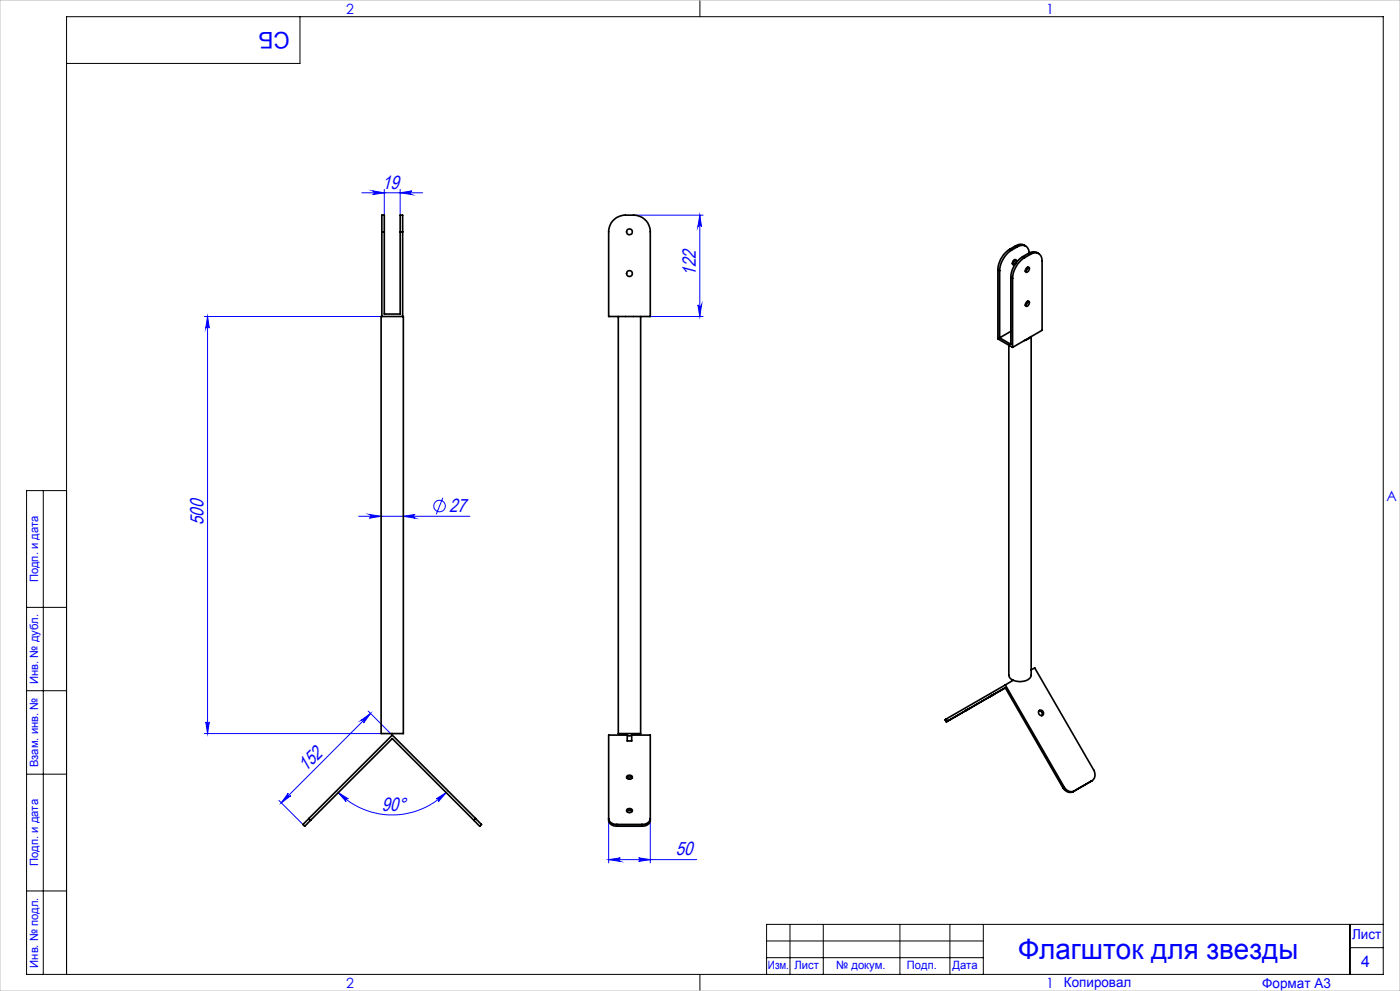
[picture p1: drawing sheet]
<svg xmlns="http://www.w3.org/2000/svg" width="420mm" height="297mm" viewBox="0 0 420 297" stroke-linecap="round" stroke-linejoin="round" font-family="sans-serif">
<g fill="none" stroke="#00f" stroke-width=".3">
<path d="M108.5 57.8h18.3M111.8 57.2l3.5 .6-3.5 .5a.55 .55 0 0 0 .5-.5 .55 .55 0 0 0-.5-.6zM115.3 56.8v7.7M120.1 56.8v7.7M120.1 57.8l3.4-.6a.55 .55 0 0 0-.5 .6 .55 .55 0 0 0 .5 .5zM190.1 64.5h20.8M209.9 64.5v30.4M209.9 64.5l.6 3.5a.55 .55 0 0 0-.6-.5 .55 .55 0 0 0-.5 .5zM61.3 94.9h53M62.3 94.9l.5 3.5a.53 .53 0 0 0-.5-.6 .53 .53 0 0 0-.6 .6zM62.3 94.9v124.9M195.1 94.9h15.8"/>
<path d="M209.4 91.4a.55 .55 0 0 0 .5 .5 .55 .55 0 0 0 .6-.5l-.6 3.5zM107.6 154.7h33.4M110.8 154.2l3.5 .5-3.5 .6a.55 .55 0 0 0 .5-.6 .55 .55 0 0 0-.5-.5zM121 154.7l3.5-.5a.55 .55 0 0 0-.5 .5 .55 .55 0 0 0 .5 .6zM132.9 149.2l-2 4.9M61.3 219.8h53M61.7 216.4a.53 .53 0 0 0 .6 .5 .53 .53 0 0 0 .5-.5l-.5 3.4zM108.3 215.9l2.9-2.1-2.1 2.9a.55 .55 0 0 0 0-.8 .55 .55 0 0 0-.8 0zM110.5 213.1l7.2 7.2M111.2 213.8l-26.8 26.8M83.7 239.9l7.2 7.2M86.5 237.7a.54 .54 0 0 0 0 .8 .54 .54 0 0 0 .7 0l-2.8 2.1z"/>
<path d="M101.5 237.6l3 1.8a.53 .53 0 0 0-.7 .1 .53 .53 0 0 0 0 .7zM101.5 237.6a22.9 22.9 0 0 0 32.3 0M130.8 239.4l3-1.8-2.3 2.6a.53 .53 0 0 0 .1-.7 .53 .53 0 0 0-.8-.1zM182.6 245.4v13.2M182.6 257.6h26.4M182.6 257.6l3.5-.5a.53 .53 0 0 0-.5 .5 .53 .53 0 0 0 .5 .6zM191.6 257.1l3.5 .5-3.5 .6a.53 .53 0 0 0 .5-.6 .53 .53 0 0 0-.5-.5zM195.1 245.4v13.2"/>
<circle cx="131.9" cy="151.7" r="1.73"/>
</g>
<g fill="none" stroke="#000" stroke-width=".3">
<path d="M90 5v14h-70M210 0v5M13 147v145M20 147h-12v145h407v-287h-395v287M8 182h12M8 207h12M8 232h12M8 267h12M237 277v15M247 277v15M270 277v15M285 277v15"/>
<path d="M295 277v15M405 277v15M415 277h-185v15M210 292v5M230 282h65M230 287h65M405 284h10"/>
</g>
<path d="M0 0h420v297h-420z" fill="none" stroke="#c0c0c0" stroke-width=".3"/>
<g fill="#00f">
<path d="M110.8 154.2l3.5 .5-3.5 .6a.55 .55 0 0 0 .5-.6 .55 .55 0 0 0-.5-.5zM121 154.7l3.5-.5a.55 .55 0 0 0-.5 .5 .55 .55 0 0 0 .5 .6zM111.8 57.2l3.5 .6-3.5 .5a.55 .55 0 0 0 .5-.5 .55 .55 0 0 0-.5-.6zM120.1 57.8l3.4-.6a.55 .55 0 0 0-.5 .6 .55 .55 0 0 0 .5 .5z"/>
<path d="M182.6 257.6l3.5-.5a.53 .53 0 0 0-.5 .5 .53 .53 0 0 0 .5 .6zM191.6 257.1l3.5 .5-3.5 .6a.53 .53 0 0 0 .5-.6 .53 .53 0 0 0-.5-.5z"/>
<path d="M101.5 237.6l3 1.8a.53 .53 0 0 0-.7 .1 .53 .53 0 0 0 0 .7zM130.8 239.4l3-1.8-2.3 2.6a.53 .53 0 0 0 .1-.7 .53 .53 0 0 0-.8-.1z"/>
<path d="M108.3 215.9l2.9-2.1-2.1 2.9a.55 .55 0 0 0 0-.8 .55 .55 0 0 0-.8 0zM86.5 237.7a.54 .54 0 0 0 0 .8 .54 .54 0 0 0 .7 0l-2.8 2.1z"/>
<path d="M209.4 91.4a.55 .55 0 0 0 .5 .5 .55 .55 0 0 0 .6-.5l-.6 3.5zM209.9 64.5l.6 3.5a.55 .55 0 0 0-.6-.5 .55 .55 0 0 0-.5 .5z"/>
<path d="M62.3 94.9l.5 3.5a.53 .53 0 0 0-.5-.6 .53 .53 0 0 0-.6 .6zM61.7 216.4a.53 .53 0 0 0 .6 .5 .53 .53 0 0 0 .5-.5l-.5 3.4z"/>
</g>
<g fill="none" stroke="#000" stroke-width=".5">
<path d="M114.5 69.5v-5h.8v5M114.5 69.5h.8M114.5 69.5v25.4M115.3 69.5v24.6h4.8v-24.6M120.1 69.5v-5h.7v5M120.1 69.5h.7M120.8 69.5v25.4M183.8 66.2l1.7-1.3a11.1 11.1 0 0 1 6-.2 4.9 4.9 0 0 1 3.6 4.8v25.4h-12.5v-25.4l.2-1.4zM302.9 74.7a7.9 7.9 0 0 0-3.5 6.1M302.9 74.7l.5 .3M303.4 75a8.1 8.1 0 0 0-3.5 6.1M304.1 78.1a.52 .52 0 0 1 .8-.2 .52 .52 0 0 1-.1 .8l-.1 .3a.51 .51 0 0 1-.8 .4 .51 .51 0 0 1-.1-.8z"/>
<path d="M304.4 77.8l-.3 .9-.4 .3M304.7 73.7l1.4-.5 1.6 .5M304.7 73.7l.5 .3M304.7 73.7l-1.8 1M305.2 74a2.14 2.14 0 0 1 2.4-.3 2.14 2.14 0 0 1 1.1 2.1M305.2 74l-1.8 1M306.8 76.9a8.1 8.1 0 0 0-3.6 6.2M306.8 76.9l.5 .4M307.3 77.3a7.8 7.8 0 0 0-3.5 6.1M308.6 75.9l1.4-.4 1.6 .5M308.6 75.9l.5 .3M308.6 75.9l-1.8 1"/>
<path d="M309.1 76.2a2.17 2.17 0 0 1 2.5-.2 2.17 2.17 0 0 1 1 2.3v20.7l-8.8 5.1M309.1 76.2l-1.8 1.1M114.5 94.9h-.2v124.9h6.7v-124.9h-.2M114.5 94.9h6.3M185.5 94.9v124.9h6.7v-124.9M299.4 80.8v20.8l4.4 2.5M299.4 80.8l.5 .3M299.9 81.1v20.1M303.2 83.1l.6 .3M303.2 83.1v20.1l-3.3-2M303.2 99.3l-3.3 1.9M303.8 83.4v20.7"/>
<path d="M308 80.3l.4-.3a.84 .84 0 0 1 .3 1.1 .84 .84 0 0 1-.9 .5l-.2-.5zM308 90.5l.4-.2a.72 .72 0 0 1 .5 .7 .72 .72 0 0 1-.5 .6l-.4 .2-.4-.3zM308.3 80.1l-.2 .7-.5 .5M308.3 90.3l-.2 .7-.5 .5M309.1 101.1l-1.8 1M309.4 100.9v101.4a2.9 2.9 0 0 1-3.3 2 3 3 0 0 1-3.5-2v-98.9M283.9 215.5l-.4 .2 .4 .7M283.9 215.5l.4 .6M289.6 213l1.5-.8zM296.7 208.9l1.5-.8zM301.6 206.1l-17.7 10.3 .4-.3M301.6 205.3l17.7 30.6"/>
<path d="M301.6 206.1l-17.3 10M301.6 205.3l-17.7 10.2M301.6 206.1l17.3 30M304 203.9l-2.4 1.4M309.4 200.8l1-.6 17.7 30.6a2.36 2.36 0 0 1-.5 3.2M311.7 213a.93 .93 0 0 1 .9 .5 .93 .93 0 0 1-.1 1M188 232.7a.83 .83 0 0 1 1.1-.4 .83 .83 0 0 1 .5 1 .88 .88 0 0 1-1 .2 .88 .88 0 0 1-.6-.8zM188.1 233.2l.6-.3h.6l.3 .3M188.2 220.3h-5.6v25.5a2.2 2.2 0 0 0 2.5 1.8M188.2 220.3a1.03 1.03 0 0 0 1.3 0M188.2 220.3v1.8h1.3v-1.8M189.5 220.3h5.6v25.5a2.2 2.2 0 0 1-2.5 1.8"/>
<path d="M318.9 236.1a2.35 2.35 0 0 0 3 1.2M319.3 235.9a2.29 2.29 0 0 0 3 1.1M319.3 235.9l-.4 .2M322.3 237l-.4 .3M327.6 234l-5.3 3M327.6 234l-5.7 3.3M92.6 245.3l-1.7 1.8 .5 .5 1.8-1.8M92.6 245.3l.6 .5M92.6 245.3l25.1-25 25 25M93.2 245.8l24.5-24.4 24.5 24.4M142.7 245.3l1.8 1.8-.6 .5-1.7-1.8M142.7 245.3l-.5 .5"/>
<path d="M182.6 245.3a2.2 2.2 0 0 0 2.5 1.8M185.1 247.1v.5M185.1 247.1h7.5M185.1 247.6h7.5M188 242.7a.84 .84 0 0 1 1.1-.4 .84 .84 0 0 1 .5 1 .88 .88 0 0 1-1 .2 .88 .88 0 0 1-.6-.8zM188.1 243.2l.6-.4 .9 .4M192.6 247.1v.5M195.1 245.3a2.2 2.2 0 0 1-2.5 1.8"/>
<circle cx="188.8" cy="69.5" r=".88"/>
<circle cx="188.8" cy="82" r=".88"/>
<circle cx="312.3" cy="213.6" r=".81"/>
</g>
<text font-size="8.5" fill="#00f" x="305.4" y="287.5">Флагшток для звезды</text>
<text font-size="6.9" fill="#00f" x="86.9" y="9.4" transform="rotate(-180 86.9 9.4)">СБ</text>
<g font-size="5.7" fill="#00f">
<text x="114.6" y="56.5">19</text>
<text x="208.7" y="82.7" transform="rotate(-90 208.7 82.7)">122</text>
<text x="134.7" y="153.5">27</text>
<text x="61.1" y="157.3" transform="rotate(-90 61.1 157.3)">500</text>
<text x="91.7" y="231.5" transform="rotate(-45 91.7 231.5)">152</text>
<text x="114.5" y="243.1" transform="rotate(-1 114.5 243.1)">90°</text>
<text x="202.8" y="256.4">50</text>
</g>
<text font-size="4.8" fill="#00f" x="408.3" y="289.7">4</text>
<g font-size="4.2" fill="#00f">
<text x="103.8" y="4.2">2</text>
<text x="313.8" y="4.2">1</text>
<text x="415.9" y="150.2">A</text>
<text x="103.8" y="296.2">2</text>
<text x="313.8" y="296.2">1</text>
</g>
<g font-size="4.1" fill="#00f">
<text x="405.6" y="281.5">Лист</text>
<text x="319.2" y="295.9">Копировал</text>
<text x="378.7" y="296">Формат А3</text>
</g>
<g font-size="3.4" fill="#00f">
<text x="11.4" y="174.5" transform="rotate(-90 11.4 174.5)">Подп. и дата</text>
<text x="11.4" y="205" transform="rotate(-90 11.4 205)">Инв. № дубл.</text>
<text x="11.4" y="229.9" transform="rotate(-90 11.4 229.9)">Взам. инв. №</text>
<text x="11.4" y="259.5" transform="rotate(-90 11.4 259.5)">Подп. и дата</text>
<text x="11.4" y="290" transform="rotate(-90 11.4 290)">Инв. № подл.</text>
<text x="230.4" y="290.4">Изм.</text>
<text x="238.3" y="290.4">Лист</text>
<text x="250.9" y="290.4">№ докум.</text>
<text x="272.1" y="290.4">Подп.</text>
<text x="285.7" y="290.5">Дата</text>
</g>
</svg>
